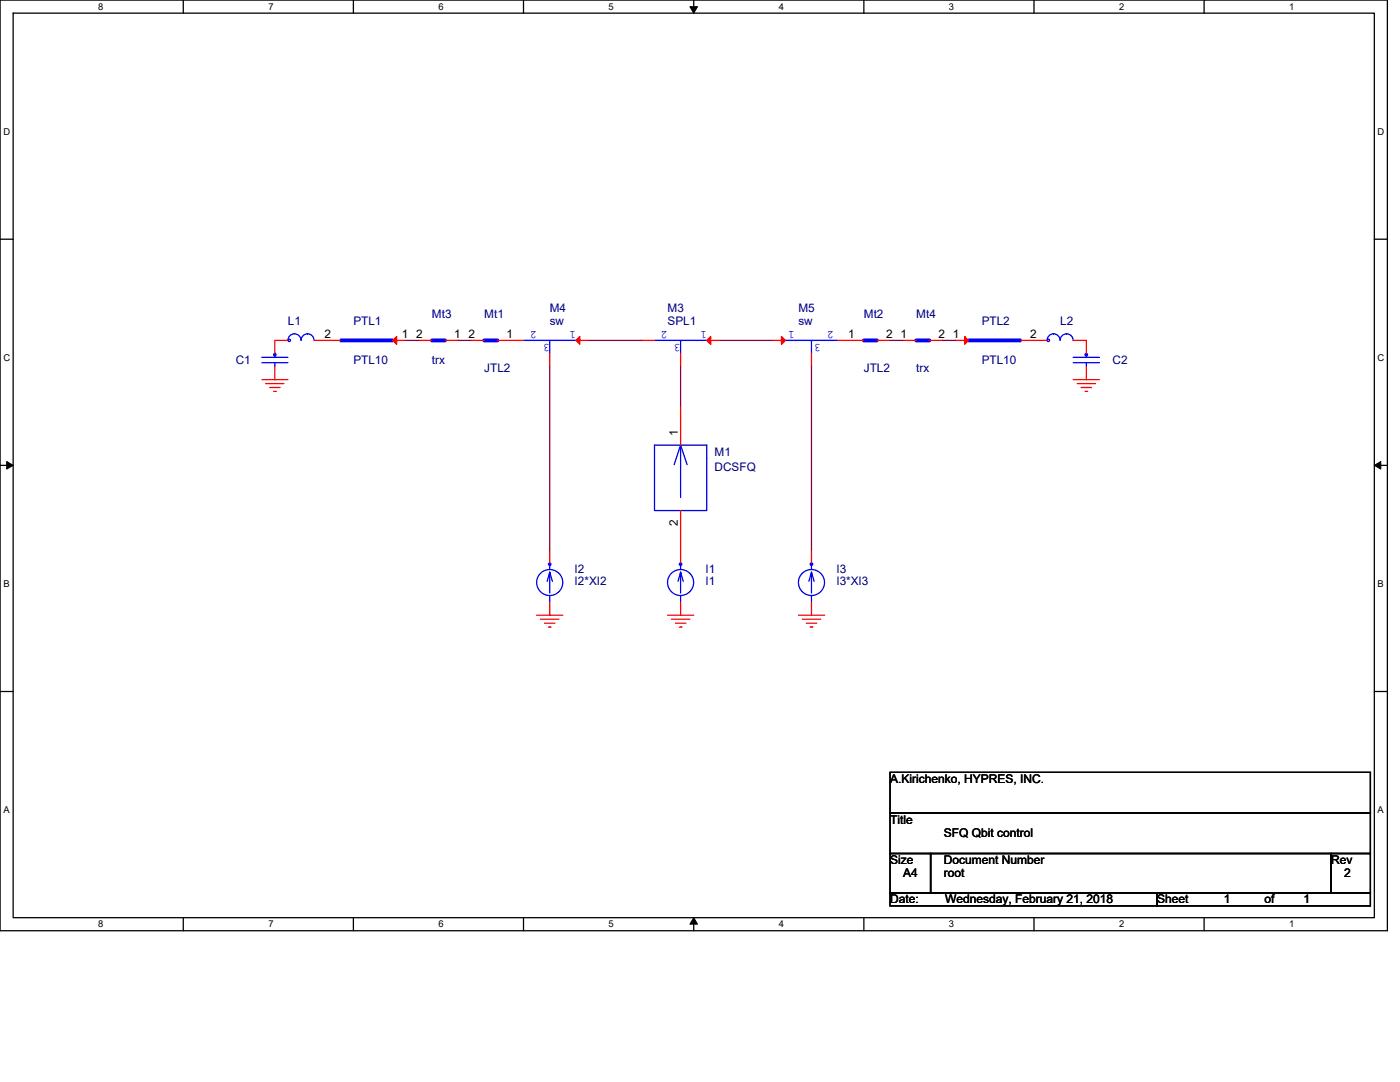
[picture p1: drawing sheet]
<svg xmlns="http://www.w3.org/2000/svg" width="279mm" height="216mm" viewBox="0 0 279 216" stroke-linecap="round" stroke-linejoin="round" font-family="sans-serif">
<path d="M0 0h276.9v185.7h-276.9zM2.6 2.6h271.7v180.5h-271.7z" fill="none" stroke="#000" stroke-width=".25"/>
<g fill="#fff">
<path d="M19.6 .3h1v2.1h-1z"/>
<path d="M19.6 183.4h1v2.1h-1z"/>
</g>
<path d="M36.6 0v2.6M36.6 183.1v2.6" fill="none" stroke="#000" stroke-width=".25"/>
<g fill="#fff">
<path d="M53.6 .3h1v2.1h-1z"/>
<path d="M53.6 183.4h1v2.1h-1z"/>
</g>
<path d="M70.5 0v2.6M70.5 183.1v2.6" fill="none" stroke="#000" stroke-width=".25"/>
<g fill="#fff">
<path d="M87.5 .3h1v2.1h-1z"/>
<path d="M87.5 183.4h1v2.1h-1z"/>
</g>
<path d="M104.5 0v2.6M104.5 183.1v2.6" fill="none" stroke="#000" stroke-width=".25"/>
<g fill="#fff">
<path d="M121.5 .3h1v2.1h-1z"/>
<path d="M121.5 183.4h1v2.1h-1z"/>
</g>
<path d="M138.5 0v2.6M138.5 183.1v2.6" fill="none" stroke="#000" stroke-width=".25"/>
<path d="M137.7 1.3h1.5l-.7 1.3zM138.5 183.1l.7 1.3h-1.5z" fill="#000" stroke="#000" stroke-width=".2"/>
<g fill="#fff">
<path d="M155.4 .3h1.1v2.1h-1.1z"/>
<path d="M155.4 183.4h1.1v2.1h-1.1z"/>
</g>
<path d="M172.4 0v2.6M172.4 183.1v2.6" fill="none" stroke="#000" stroke-width=".25"/>
<g fill="#fff">
<path d="M189.4 .3h1v2.1h-1z"/>
<path d="M189.4 183.4h1v2.1h-1z"/>
</g>
<path d="M206.4 0v2.6M206.4 183.1v2.6" fill="none" stroke="#000" stroke-width=".25"/>
<g fill="#fff">
<path d="M223.3 .3h1.1v2.1h-1.1z"/>
<path d="M223.3 183.4h1.1v2.1h-1.1z"/>
</g>
<path d="M240.3 0v2.6M240.3 183.1v2.6" fill="none" stroke="#000" stroke-width=".25"/>
<g fill="#fff">
<path d="M257.3 .3h1v2.1h-1z"/>
<path d="M257.3 183.4h1v2.1h-1z"/>
<path d="M.7 25.2h1.3v2.1h-1.3z"/>
<path d="M274.9 25.2h1.4v2.1h-1.4z"/>
<path d="M.7 70.3h1.3v2.1h-1.3z"/>
<path d="M274.9 70.3h1.4v2.1h-1.4z"/>
</g>
<path d="M0 47.7h2.6M274.3 47.7h2.6" fill="none" stroke="#000" stroke-width=".25"/>
<g fill="#fff">
<path d="M.7 115.4h1.2v2.1h-1.2z"/>
<path d="M274.9 115.4h1.3v2.1h-1.3z"/>
</g>
<path d="M0 92.9h2.6M274.3 92.9h2.6" fill="none" stroke="#000" stroke-width=".25"/>
<path d="M1.3 92.1l1.3 .8-1.3 .7zM274.3 92.9l1.3-.8v1.5z" fill="#000" stroke="#000" stroke-width=".2"/>
<g fill="#fff">
<path d="M.7 160.5h1.2v2.1h-1.2z"/>
<path d="M274.9 160.5h1.3v2.1h-1.3z"/>
</g>
<path d="M0 138h2.6M274.3 138h2.6M177.6 154.1h95.9v8.1h-95.9zM177.6 178.1h53.3v2.7h-53.3zM177.6 170.3h8.1v7.8h-8.1zM177.6 162.2h95.9v8.1h-95.9zM185.7 170.3h79.9v7.8h-79.9zM230.9 178.1h42.6v2.7h-42.6zM265.6 170.3h7.9v7.8h-7.9z" fill="none" stroke="#000" stroke-width=".25"/>
<g fill="none" stroke="#f00" stroke-width=".25">
<path d="M52.3 75.8h5.2M53 76.5h3.7M53.8 77.3h2.1M54.6 78.1h.5M54.9 73.2v2.6M57.5 67.9h-2.6v2.6M62.7 67.9h5.2M78.4 67.9h2.6M83.6 67.9h2.6M88.8 67.9h2.6M94 67.9h2.6M99.3 67.9h5.2"/>
<path d="M109.7 70.5v2.7M114.9 67.9h2.7M128 67.9h2.6M135.8 70.5v2.7M141.1 67.9h2.6M154.1 67.9h2.6M161.9 70.5v2.7M167.2 67.9h5.2M175 67.9h2.6M180.2 67.9h2.7M185.5 67.9h2.6M190.7 67.9h2.6"/>
<path d="M203.8 67.9h5.2M214.2 75.8h5.2M214.2 67.9h2.6v2.6M215 76.5h3.6M215.8 77.3h2M216.5 78.1h.6M216.8 73.2v2.6M135.8 81v7.8M109.7 109.7v2.6M135.8 101.9v10.4M161.9 109.7v2.6M107.1 122.8h5.2"/>
<path d="M107.9 123.5h3.6M108.7 124.3h2.1M109.5 125.1h.5M109.7 120.2v2.6M133.2 122.8h5.3M134 123.5h3.7M134.8 124.3h2.1M135.6 125.1h.5M135.8 120.2v2.6M159.3 122.8h5.3M160.1 123.5h3.7M160.9 124.3h2.1"/>
<path d="M161.7 125.1h.5M161.9 120.2v2.6"/>
</g>
<g fill="none" stroke="#00f" stroke-width=".25">
<path d="M52.3 72.4h5.2M52.3 71.3h5.2M54.7 70.6h.3v.4h-.3zM54.9 72.4v.8M54.9 70.5v.8M57.5 67.9a1.3 1.3 0 0 1 1.3-1.3 1.3 1.3 0 0 1 1.3 1.3 1.31 1.31 0 0 1 1.3-1.3 1.28 1.28 0 0 1 1.3 1.3M57.5 67.7h.4v.4h-.4zM67.9 67.9h10.5v.3h-10.5v-.5h10.5v.2M104.5 67.9h10.4M109.7 67.9v2.6M130.6 67.9h10.5M135.8 67.9v2.6"/>
<path d="M156.7 67.9h10.5M161.9 67.9v2.6M193.3 67.9v.3h10.5v-.5h-10.5v.2h10.5M209 67.9a1.28 1.28 0 0 1 1.2-1.3h.1a1.3 1.3 0 0 1 1.3 1.3M211.6 67.9a1.28 1.28 0 0 1 1.3-1.3 1.28 1.28 0 0 1 1.3 1.3M214.2 72.4h5.2M214.2 71.3h5.2M216.8 72.4v.8M216.8 70.5v.8M130.6 88.8h10.5v13.1h-10.5zM135.8 88.8l1.3 3.9M135.8 88.8l-1.3 3.9"/>
<path d="M135.8 88.8v10.5M109.5 112.4h.4v.3h-.4zM109.7 114.2l-.5 1.8M109.7 112.3v1.3M109.7 118.9v1.3M110.2 116l-.5-1.8v4.1M135.6 112.4h.4v.3h-.4zM135.8 114.2l-.5 1.8M135.8 112.3v1.3M135.8 118.9v1.3M136.4 116l-.6-1.8v4.1M161.8 112.4h.3v.3h-.3z"/>
<path d="M161.9 114.2l-.5 1.8M161.9 112.3v1.3M161.9 118.9v1.3M162.5 116l-.6-1.8v4.1"/>
<circle cx="209.2" cy="67.9" r=".24"/>
<circle cx="216.8" cy="70.8" r=".25"/>
<circle cx="109.7" cy="116.2" r="2.6"/>
<circle cx="135.8" cy="116.2" r="2.6"/>
<circle cx="162" cy="116.2" r="2.6"/>
</g>
<g fill="#f00" stroke="#f00" stroke-width=".25">
<path d="M192.5 67.1l.8 .8-.8 .8z"/>
<path d="M141.1 67.9l.7-.8v1.6z"/>
<path d="M78.4 67.9l.8-.8v1.6z"/>
<path d="M114.9 67.9l.8-.8v1.6z"/>
<path d="M156 67.1l.7 .8-.7 .8z"/>
</g>
<path d="M86.2 67.9h2.6M96.6 67.9h2.7M172.4 67.9h2.6M182.9 67.9h2.6" fill="none" stroke="#00f" stroke-width=".78"/>
<path d="M81 67.9h2.6M91.4 67.9h2.6M109.7 73.2v36.5M117.6 67.9h10.4M135.8 73.2v7.8M143.7 67.9h10.4M161.9 73.2v36.5M177.6 67.9h2.6M188.1 67.9h2.6" fill="none" stroke="#800040" stroke-width=".25"/>
<g font-size="2.4">
<text x="177.6" y="156.3">A.Kirichenko, HYPRES, INC.</text>
<text x="177.6" y="164.4">Title</text>
<text x="188.3" y="167">SFQ Qbit control</text>
<text x="177.6" y="172.4">Size</text>
<text x="188.3" y="172.4">Document Number</text>
<text x="265.6" y="172.4">Rev</text>
<text x="180.2" y="175.1">A4</text>
<text x="188.3" y="175.1">root</text>
<text x="268.3" y="175.1">2</text>
<text x="177.6" y="180.3">Date:</text>
<text x="188.6" y="180.3">Wednesday, February 21, 2018</text>
<text x="230.9" y="180.3">Sheet</text>
<text x="244.2" y="180.3">1</text>
<text x="252.3" y="180.3">of</text>
<text x="260.2" y="180.3">1</text>
</g>
<g font-size="2.3" fill="#000080">
<text x="57.5" y="64.8">L1</text>
<text x="70.5" y="64.8">PTL1</text>
<text x="86.2" y="63.5">Mt3</text>
<text x="96.6" y="63.5">Mt1</text>
<text x="109.7" y="62.2">M4</text>
<text x="109.7" y="64.8">sw</text>
<text x="133.2" y="62.2">M3</text>
<text x="133.2" y="64.8">SPL1</text>
<text x="159.3" y="62.2">M5</text>
<text x="159.3" y="64.8">sw</text>
<text x="172.4" y="63.5">Mt2</text>
<text x="182.9" y="63.5">Mt4</text>
<text x="195.9" y="64.8">PTL2</text>
<text x="211.6" y="64.8">L2</text>
<text x="47" y="72.6">C1</text>
<text x="70.5" y="72.6">PTL10</text>
<text x="86.2" y="72.6">trx</text>
<text x="96.6" y="74.2">JTL2</text>
<text x="172.4" y="74.2">JTL2</text>
<text x="182.9" y="74.2">trx</text>
<text x="195.9" y="72.6">PTL10</text>
<text x="222" y="72.6">C2</text>
<text x="142.6" y="90.9">M1</text>
<text x="142.6" y="94">DCSFQ</text>
<text x="114.7" y="114.4">I2</text>
<text x="114.7" y="116.8">I2*XI2</text>
<text x="140.8" y="114.4">I1</text>
<text x="140.8" y="116.8">I1</text>
<text x="166.9" y="114.4">I3</text>
<text x="166.9" y="116.8">I3*XI3</text>
</g>
<g font-size="2.3" fill="#00f">
<text x="107.1" y="66" transform="rotate(180 107.1 66)">2</text>
<text x="114.9" y="66" transform="rotate(180 114.9 66)">1</text>
<text x="133.2" y="66" transform="rotate(180 133.2 66)">2</text>
<text x="141.1" y="66" transform="rotate(180 141.1 66)">1</text>
<text x="158.6" y="66" transform="rotate(180 158.6 66)">1</text>
<text x="166.4" y="66" transform="rotate(180 166.4 66)">2</text>
<text x="109.7" y="68.6" transform="rotate(180 109.7 68.6)">3</text>
<text x="135.8" y="68.6" transform="rotate(180 135.8 68.6)">3</text>
<text x="163.8" y="68.6" transform="rotate(180 163.8 68.6)">3</text>
</g>
<g font-size="2.3">
<text x="64.8" y="67.4">2</text>
<text x="80.2" y="67.4">1</text>
<text x="83.1" y="67.4">2</text>
<text x="90.6" y="67.4">1</text>
<text x="93.5" y="67.4">2</text>
<text x="101.1" y="67.4">1</text>
<text x="169.3" y="67.4">1</text>
<text x="176.8" y="67.4">2</text>
<text x="179.7" y="67.4">1</text>
<text x="187.3" y="67.4">2</text>
<text x="190.2" y="67.4">1</text>
<text x="205.6" y="67.4">2</text>
<text x="135.3" y="87" transform="rotate(-90 135.3 87)">1</text>
<text x="135.3" y="105" transform="rotate(-90 135.3 105)">2</text>
</g>
<g font-size="1.9">
<text x="19.6" y="2">8</text>
<text x="53.6" y="2">7</text>
<text x="87.5" y="2">6</text>
<text x="121.5" y="2">5</text>
<text x="155.4" y="2">4</text>
<text x="189.4" y="2">3</text>
<text x="223.3" y="2">2</text>
<text x="257.3" y="2">1</text>
<text x=".7" y="26.8">D</text>
<text x="274.9" y="26.8">D</text>
<text x=".7" y="71.9">C</text>
<text x="274.9" y="71.9">C</text>
<text x=".7" y="117.1">B</text>
<text x="274.9" y="117.1">B</text>
<text x=".7" y="162.2">A</text>
<text x="274.9" y="162.2">A</text>
<text x="19.6" y="185.1">8</text>
<text x="53.6" y="185.1">7</text>
<text x="87.5" y="185.1">6</text>
<text x="121.5" y="185.1">5</text>
<text x="155.4" y="185.1">4</text>
<text x="189.4" y="185.1">3</text>
<text x="223.3" y="185.1">2</text>
<text x="257.3" y="185.1">1</text>
</g>
</svg>
